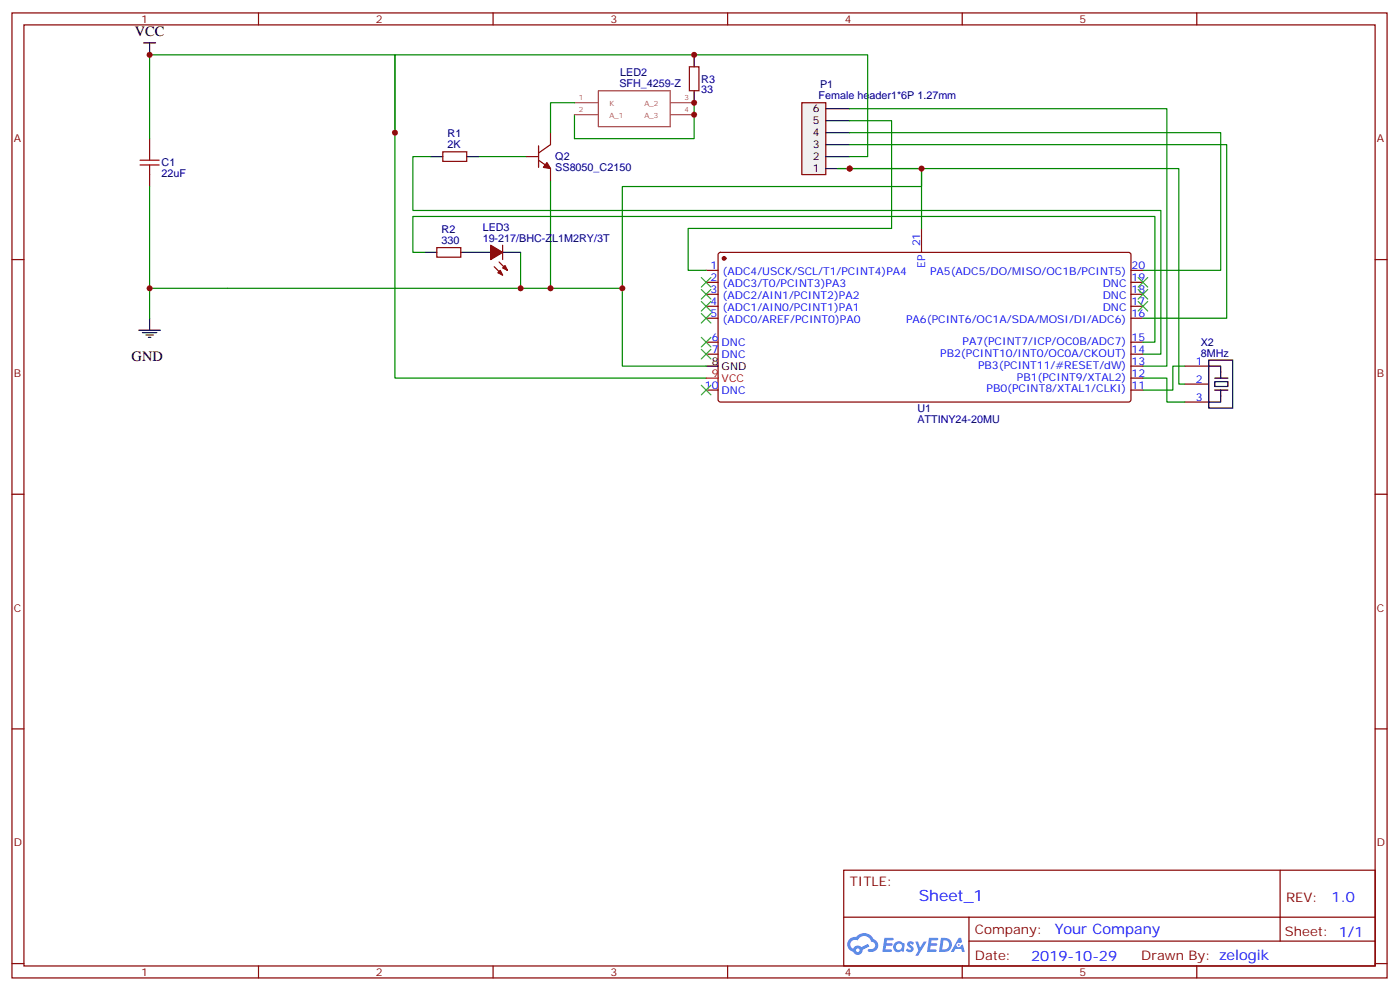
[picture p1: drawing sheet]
<svg xmlns="http://www.w3.org/2000/svg" width="413mm" height="292mm" viewBox="0 0 413 292" stroke-linecap="round" stroke-linejoin="round" font-family="sans-serif">
<g fill="none" stroke="#870000" stroke-width=".35">
<path d="M3.5 3.8h405.4v284.3h-405.4zM7.1 7.3h398.2v277.3h-398.2zM76.2 3.8v3.5M145.3 3.8v3.5M214.5 3.8v3.5M283.6 3.8v3.5M352.8 3.8v3.5M3.5 76.5h3.6M405.3 76.5h3.6M3.5 145.6h3.6M405.3 145.6h3.6M3.5 214.8h3.6"/>
<path d="M405.3 214.8h3.6M248.7 256.4h156.6v28.2h-156.6zM377.3 256.4v20.9M248.7 270.2h156.5M285.6 277.3h119.6M285.6 270.2v14.2M3.5 283.9h3.6M76.2 284.6v3.5M145.3 284.6v3.5M214.5 284.6v3.5M283.6 284.6v3.5M352.8 284.6v3.5"/>
<path d="M405.3 283.9h3.6"/>
</g>
<g fill="#5487ff">
<path d="M267.7 277.6a1.22 1.22 0 0 1 1.7 .2l-.4 .6a.47 .47 0 0 0-.3-.4 .47 .47 0 0 0-.5 .2l.1 .2a1.14 1.14 0 0 1 .8 1.8 1.14 1.14 0 0 1-1.9 0l-.2-.2 .5-.6 .7 .5a.29 .29 0 0 0 .3-.3 .29 .29 0 0 0-.2-.3 1.04 1.04 0 0 1-.6-1.7z"/>
<path d="M260.7 276.3h2.4l.3 .2-.2 .5-1.8 .1-.1 .8h1.5l.3 .4-.3 .4h-1.6l-.2 1.1h1.7l.2 .3-.2 .3-2.6 .1z"/>
<path d="M273.8 276.3h2.4l.3 .2-.1 .5-1.8 .1-.2 .8h1.6l.3 .4-.4 .4h-1.6l-.1 1.1h1.7l.2 .3-.2 .3-2.6 .1z"/>
<path d="M282.6 276.3h.7l.3 1.3-.6 .3a.69 .69 0 0 0-1 .3 .69 .69 0 0 0 .4 .9 .69 .69 0 0 0 .9-.6l.5-.2 .6 2.2h-.8l-.2-.9h-1.8l-.5 .9h-.8z"/>
<path d="M269.8 277.4h.8l.6 1.8 1.1-1.8h.9l-2.6 4.2h-.8l.9-1.5z"/>
<path d="M277.4 276.3l-.6 4.2h1.3a2.11 2.11 0 0 0 2.5-2.1 2.11 2.11 0 0 0-2.5-2.1zM278.1 277.1a1.39 1.39 0 0 1 1.7 1.4 1.39 1.39 0 0 1-1.8 1.3h-.3z"/>
<path d="M263.7 277.9a1.54 1.54 0 0 0-.1 2.2 1.54 1.54 0 0 0 2.2 .1l.6 .3 .3-2.3-.2-.3h-.4a1.49 1.49 0 0 0-2.4 0zM264 278.9a.94 .94 0 0 1 1.8 0 .94 .94 0 0 1-1.8 0z"/>
<path d="M250.4 276.7a2.18 2.18 0 0 0 1.1 3.7 1.44 1.44 0 0 0 1.6 .9 1.44 1.44 0 0 0 1.2-1.4l2-1.1-.5-.7-1.9 1a1.47 1.47 0 0 0-2.4 .4 1.39 1.39 0 0 1-.7-1.9 1.39 1.39 0 0 1 2-.5 2.12 2.12 0 0 1 2.2-1.3 2.12 2.12 0 0 1 1.9 1.7 1.14 1.14 0 0 1 1.1 1.4 1.14 1.14 0 0 1-1.7 .7 .43 .43 0 0 0-.5 .4 .43 .43 0 0 0 .4 .5 1.98 1.98 0 0 0 2.5-1.2 1.98 1.98 0 0 0-1.2-2.6 3.1 3.1 0 0 0-5.3-.6l-.9 .1zM252.3 280a.55 .55 0 0 1 1.1 0 .55 .55 0 0 1-1.1 0z"/>
<circle cx="282.6" cy="278.4" r=".26"/>
</g>
<path d="M42.3 12.6h3.6M44.1 12.6v3.6M40.9 97.3h6.4M42 98h4.2M43 98.7h2.2M43.7 99.4h.7M44.1 93.8v3.5" fill="none" stroke="#000" stroke-width=".35"/>
<path d="M204.6 30.3v10.6h-35.3v-7.1M141.1 46.1h14.1M162.3 53.2v31.7h-95.3M153.5 74.4v10.5" fill="none" stroke="#008700" stroke-width=".35"/>
<path d="M41.3 48.6h5.6M41.3 47.2h5.6M44.1 44.4v2.8M44.1 48.6v2.8" fill="none" stroke="#a10000" stroke-width=".35"/>
<path d="M44.1 40.9v3.5M44.1 51.4v3.6" fill="none" stroke="#870000" stroke-width=".35"/>
<path d="M169.3 30.3h7M169.3 33.8h7M176.4 26.7h21.2v10.6h-21.2zM197.7 30.3h6.9M197.7 33.8h6.9" fill="none" stroke="#a64a4a" stroke-width=".35"/>
<path d="M236.4 30.3h7v21.1h-7z" fill="#f0f0f0" stroke="#870000" stroke-width=".35"/>
<g fill="none" stroke="#000" stroke-width=".35">
<path d="M204.6 16.2v3.5M204.6 26.7v3.6M243.4 39.1h7.1M243.4 35.6h7.1M243.4 32h7.1M127 46.1h3.5M137.6 46.1h3.5M243.4 49.7h7.1M243.4 46.1h7.1M243.4 42.6h7.1M125.2 74.4h3.6M135.8 74.4h8.8"/>
<path d="M148.2 74.4h5.3M208.1 107.9h3.6M356.3 106.1h7.1v14.1h-7.1zM356.3 107.9h3.5v3.5M358.1 112.5h3.8v1.4h-3.8zM358.1 114.9h3.8M358.1 111.4h3.8M359.8 114.9v3.6h-3.5"/>
</g>
<g fill="none" stroke="#008700" stroke-width=".35">
<path d="M116.4 39.1v-22.9h-72.3v24.7M169.3 30.3h-7v8.8M250.5 32h93.5v75.9h-7.1M250.5 35.6h12.3v31.7h-60v12.4h5.3M250.5 39.1h109.3v40.6h-22.9M44.1 55v29.9M127 46.1h-5.3v15.9h220.5v42.4h-5.3M246.9 49.7h24.7v5.3h-88.2v29.9h-21.1M250.5 46.1h5.3v-29.9h-139.4v95.2h91.7M250.5 42.6h111.1v51.2h-24.7M250.5 49.7h97v63.5h1.7M271.6 49.7v17.6"/>
<path d="M125.2 74.4h-3.5v-10.6h218.7v37h-3.5M67 84.9h-22.9v8.9M183.4 84.9v23h24.7M336.9 111.4h7.1v7.1h5.2M349.2 107.9h-3.5v7h-8.8"/>
</g>
<g fill="none" stroke="#870000" stroke-width=".35">
<path d="M203.2 19.7h2.8v7h-2.8zM162.3 39.1v3.5l-3.6 2.5M130.5 44.7h7.1v2.9h-7.1zM155.2 46.1h3.5M158.7 47.2l3.6 2.5v3.5M158.7 43v6.3M128.8 73h7v2.8h-7zM145.7 78.6l2.5 2.5M147.1 77.2l2.5 2.5M148.2 72.2v4.3M208.1 79.7h3.6M211.9 74.6l.5-.2h120.5l.5 .7-.1 42.9-.6 .5-120.6-.1-.4-.6v-42.7z"/>
<path d="M271.6 67.3v7.1M333.4 79.7h3.5M208.1 83.2h3.6M208.1 86.7h3.6M208.1 90.2h3.6M208.1 93.8h3.6M333.4 83.2h3.5M333.4 86.7h3.5M333.4 90.2h3.5M333.4 93.8h3.5M208.1 100.8h3.6M208.1 104.4h3.6"/>
<path d="M208.1 114.9h3.6M333.4 100.8h3.5M333.4 104.4h3.5M333.4 114.9h3.5M333.4 107.9h3.5M333.4 111.4h3.5M349.2 107.9h7.1M349.2 113.2h7.1M349.2 118.5h7.1"/>
</g>
<g fill="#870000" stroke="#870000" stroke-width=".35">
<path d="M161.2 47.9l1.1 1.8-2.1-.4z"/>
<path d="M144.6 72.2l3.6 2.2-3.6 2.1z"/>
<path d="M148.9 78.2l.7 1.5-1.4-.7z"/>
<path d="M146.8 80.4l.7-.7 .7 1.4z"/>
<circle cx="213.4" cy="76.1" r=".53"/>
</g>
<path d="M208.1 111.4h3.6" fill="none" stroke="#f00" stroke-width=".35"/>
<g fill="none" stroke="#3c3" stroke-width=".35">
<path d="M206.7 99.4l2.8 2.8M206.7 81.8l2.8 2.8M206.7 85.3l2.8 2.8M206.7 88.8l2.8 2.9M206.7 92.4l2.8 2.8M209.5 99.4l-2.8 2.8M209.5 81.8l-2.8 2.8M209.5 85.3l-2.8 2.8M209.5 88.8l-2.8 2.9M209.5 92.4l-2.8 2.8M335.5 88.8l2.8 2.9M335.5 85.3l2.8 2.8"/>
<path d="M335.5 81.8l2.8 2.8M338.3 88.8l-2.8 2.9M338.3 85.3l-2.8 2.8M338.3 81.8l-2.8 2.8M206.7 102.9l2.8 2.9M206.7 113.5l2.8 2.8M209.5 102.9l-2.8 2.9M209.5 113.5l-2.8 2.8"/>
</g>
<g fill="#c00">
<circle cx="153.5" cy="84.9" r=".88"/>
<circle cx="204.6" cy="33.8" r=".88"/>
<circle cx="183.4" cy="84.9" r=".88"/>
<circle cx="162.3" cy="84.9" r=".88"/>
<circle cx="204.6" cy="16.2" r=".88"/>
<circle cx="204.6" cy="30.3" r=".88"/>
<circle cx="116.4" cy="39.1" r=".88"/>
<circle cx="271.6" cy="49.7" r=".88"/>
<circle cx="250.5" cy="49.7" r=".88"/>
<circle cx="44.1" cy="16.2" r=".88"/>
<circle cx="44.1" cy="84.9" r=".88"/>
</g>
<text font-size="4.6" fill="#00f" x="270.8" y="265.4">Sheet_1</text>
<g font-size="4.2">
<text x="39.7" y="10.5">VCC</text>
<text x="38.8" y="106.4">GND</text>
</g>
<g font-size="4.2" fill="#00f">
<text x="392.5" y="265.7">1.0</text>
<text x="310.9" y="275.2">Your Company</text>
<text x="304" y="283">2019-10-29</text>
</g>
<g font-size="3.9" fill="#800">
<text x="250.5" y="261">TITLE:</text>
<text x="379.1" y="265.7">REV:</text>
<text x="287.4" y="275.2">Company:</text>
<text x="378.7" y="275.8">Sheet: 1/1</text>
<text x="287.4" y="282.9">Date:</text>
<text x="336.4" y="282.9">Drawn By: zelogik</text>
</g>
<g font-size="3.2" fill="#800">
<text x="41.6" y="6.8">1</text>
<text x="110.8" y="6.8">2</text>
<text x="179.9" y="6.8">3</text>
<text x="249.1" y="6.8">4</text>
<text x="318.2" y="6.8">5</text>
<text x="4.1" y="41.9">A</text>
<text x="405.9" y="41.9">A</text>
<text x="4.1" y="111.1">B</text>
<text x="405.9" y="111.1">B</text>
<text x="4.1" y="180.2">C</text>
<text x="405.9" y="180.2">C</text>
<text x="4.1" y="249.3">D</text>
<text x="405.9" y="249.3">D</text>
<text x="41.6" y="287.6">1</text>
<text x="110.8" y="287.6">2</text>
<text x="179.9" y="287.6">3</text>
<text x="249.1" y="287.6">4</text>
<text x="318.2" y="287.6">5</text>
</g>
<g font-size="3.2" fill="#000080">
<text x="182.8" y="22.5">LED2</text>
<text x="182.6" y="25.7">SFH_4259-Z</text>
<text x="206.7" y="27.5">33</text>
<text x="206.7" y="24.4">R3</text>
<text x="241.3" y="29.2">Female header1*6P 1.27mm</text>
<text x="241.7" y="25.9">P1</text>
<text x="132" y="40.4">R1</text>
<text x="131.9" y="43.7">2K</text>
<text x="163.7" y="47.3">Q2</text>
<text x="47.6" y="52.3">22uF</text>
<text x="47.6" y="49">C1</text>
<text x="163.7" y="50.5">SS8050_C2150</text>
<text x="130.2" y="71.9">330</text>
<text x="130.2" y="68.7">R2</text>
<text x="142.3" y="71.2">19-217/BHC-ZL1M2RY/3T</text>
<text x="142.3" y="68">LED3</text>
<text x="353.9" y="101.8">X2</text>
<text x="353.9" y="105.1">8MHz</text>
<text x="270.4" y="124.7">ATTINY24-20MU</text>
<text x="270.4" y="121.3">U1</text>
</g>
<g font-size="3.2">
<text x="239.6" y="33.1">6</text>
<text x="239.6" y="40.1">4</text>
<text x="239.6" y="36.6">5</text>
<text x="239.6" y="47.2">2</text>
<text x="239.6" y="43.7">3</text>
<text x="239.6" y="50.7">1</text>
<text x="209.8" y="107.5">8</text>
<text x="212.7" y="108.9">GND</text>
</g>
<g font-size="3.2" fill="#00f">
<text x="271.3" y="72.6" transform="rotate(-90 271.3 72.6)">21</text>
<text x="209.5" y="79.3">1</text>
<text x="209.5" y="82.8">2</text>
<text x="213" y="81.1">(ADC4/USCK/SCL/T1/PCINT4)PA4</text>
<text x="272.7" y="79" transform="rotate(-90 272.7 79)">EP</text>
<text x="274.1" y="81.1">PA5(ADC5/DO/MISO/OC1B/PCINT5)</text>
<text x="333.6" y="79.3">20</text>
<text x="333.6" y="82.8">19</text>
<text x="209.5" y="86.4">3</text>
<text x="209.5" y="89.9">4</text>
<text x="213" y="84.6">(ADC3/T0/PCINT3)PA3</text>
<text x="213" y="88.1">(ADC2/AIN1/PCINT2)PA2</text>
<text x="325" y="84.6">DNC</text>
<text x="325" y="88.1">DNC</text>
<text x="333.6" y="86.4">18</text>
<text x="333.6" y="89.9">17</text>
<text x="209.5" y="93.4">5</text>
<text x="213" y="91.7">(ADC1/AIN0/PCINT1)PA1</text>
<text x="213" y="95.2">(ADC0/AREF/PCINT0)PA0</text>
<text x="267.1" y="95.2">PA6(PCINT6/OC1A/SDA/MOSI/DI/ADC6)</text>
<text x="325" y="91.7">DNC</text>
<text x="333.6" y="93.4">16</text>
<text x="209.8" y="100.5">6</text>
<text x="212.7" y="101.9">DNC</text>
<text x="283.7" y="101.5">PA7(PCINT7/ICP/OC0B/ADC7)</text>
<text x="333.6" y="100.5">15</text>
<text x="209.8" y="104">7</text>
<text x="212.7" y="105.4">DNC</text>
<text x="277.2" y="105.1">PB2(PCINT10/INT0/OC0A/CKOUT)</text>
<text x="333.6" y="104">14</text>
<text x="333.6" y="107.5">13</text>
<text x="352.5" y="107.5">1</text>
<text x="288.3" y="108.6">PB3(PCINT11/#RESET/dW)</text>
<text x="299.7" y="112.1">PB1(PCINT9/XTAL2)</text>
<text x="333.6" y="111.1">12</text>
<text x="352.5" y="112.8">2</text>
<text x="207.8" y="114.6">10</text>
<text x="212.7" y="116">DNC</text>
<text x="290.8" y="115.6">PB0(PCINT8/XTAL1/CLKI)</text>
<text x="333.6" y="114.6">11</text>
<text x="352.5" y="118.1">3</text>
</g>
<g font-size="3.2" fill="#f00">
<text x="209.8" y="111.1">9</text>
<text x="212.7" y="112.5">VCC</text>
</g>
<g font-size="2.1" fill="#a54b4b">
<text x="170.7" y="29.6">1</text>
<text x="201.7" y="29.6">3</text>
<text x="170.7" y="33.1">2</text>
<text x="179.6" y="31.3">K</text>
<text x="179.6" y="34.8">A_1</text>
<text x="189.9" y="31.3">A_2</text>
<text x="189.9" y="34.8">A_3</text>
<text x="201.7" y="33.1">4</text>
</g>
</svg>
